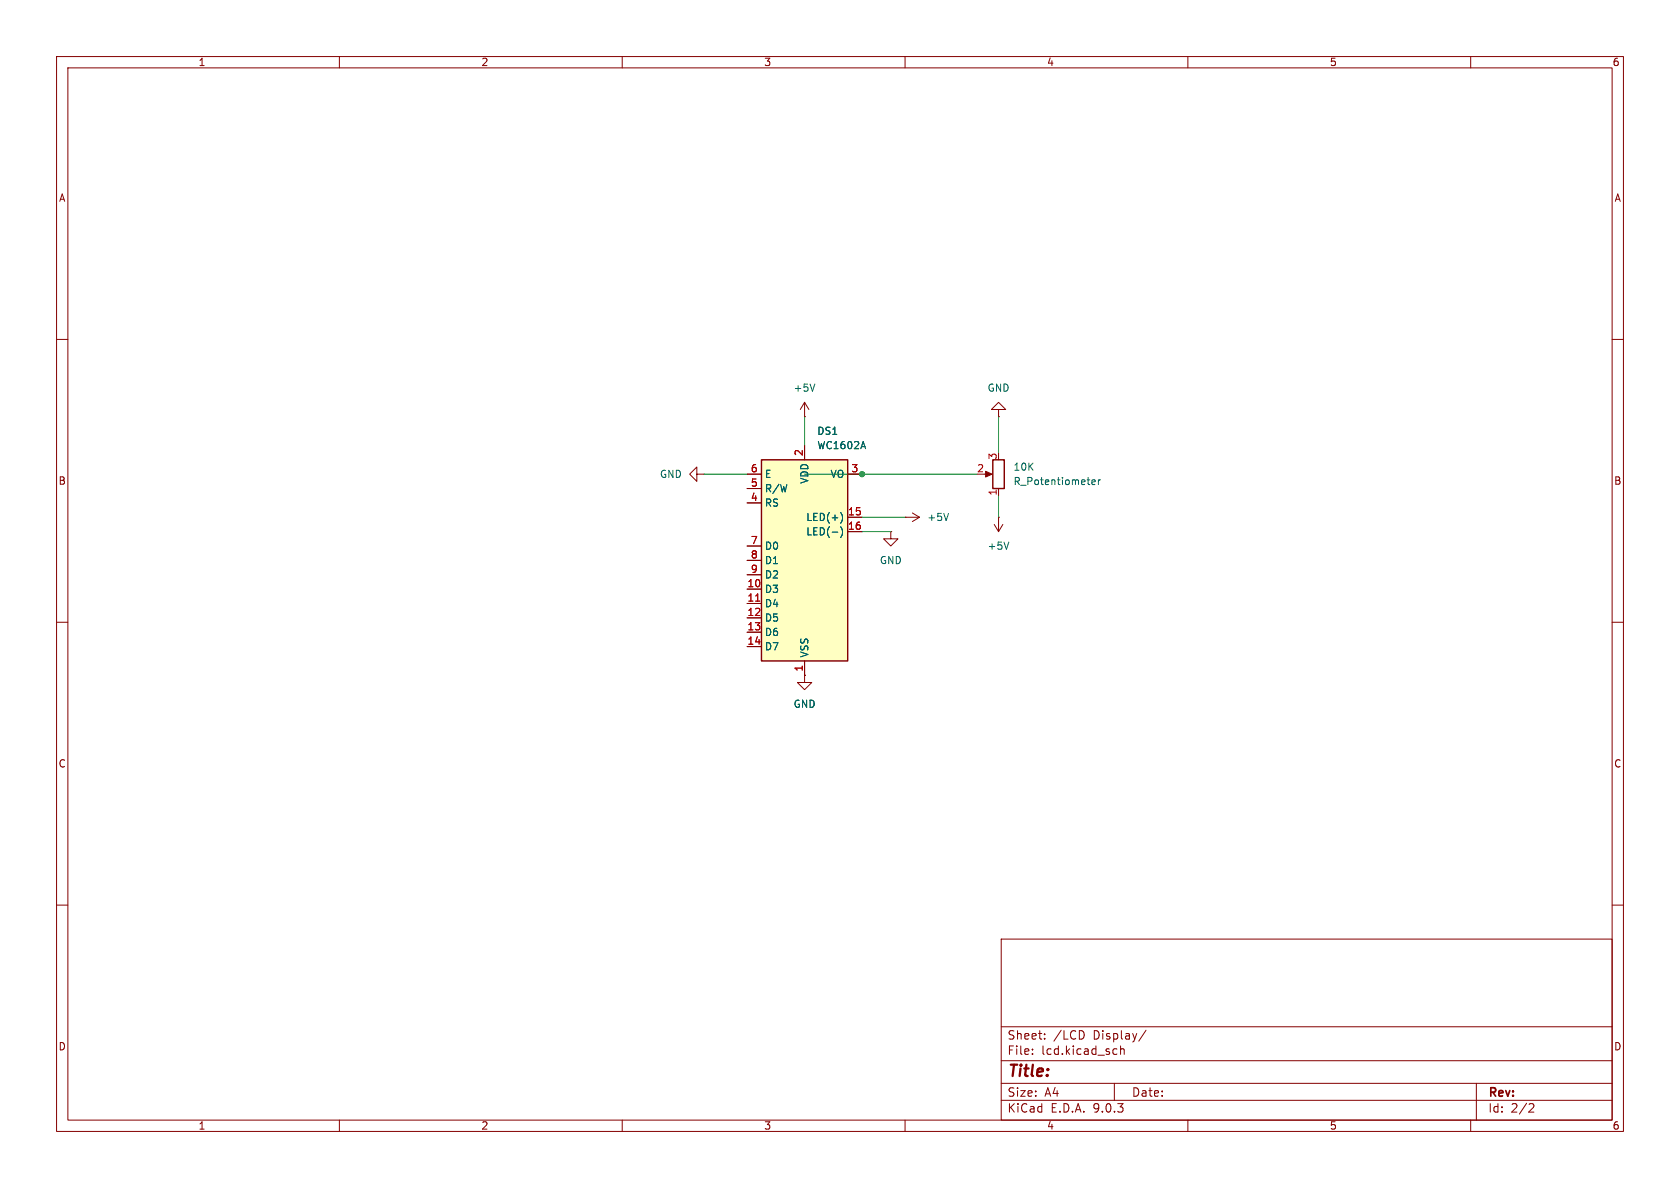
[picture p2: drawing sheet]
<svg xmlns="http://www.w3.org/2000/svg" width="297mm" height="210mm" viewBox="0 0 297 210" stroke-linecap="round" stroke-linejoin="round" font-family="sans-serif">
<g fill="none" stroke="#840000" stroke-width=".18">
<path d="M10 10h277v190h-277zM12 12h273v186h-273zM60 10v2M110 10v2M160 10v2M210 10v2M260 10v2M10 60h2M176.5 72.4h1.3l-1.3-1.3-1.2 1.3h1.2v1.3M176.5 73.7h.1M285 60h2M123.2 83.8v-1.2l-1.3 1.2 1.3 1.3v-1.3h1.3"/>
<path d="M124.5 83.8h.1M174 83.8h1M175.8 92.7l.7 1.3M176.5 91.4h.1M176.5 86.4v1.2M176.5 91.4v2.6M177.3 92.7l-.8 1.3M10 110h2M142.2 119.4v1.3h1.3l-1.3 1.2-1.2-1.2h1.2M142.2 119.4h.1M285 110h2M10 160h2"/>
<path d="M177 166h108v32h-108zM285 160h2M60 198v2M110 198v2M160 198v2M177 194.5h108M177 191.5h108M177 187.5h108M177 181.5h108M182.5 186.3v.1M182.5 185.5v.1M184.7 183.6v.1"/>
<path d="M184.7 182.8v.1M191.6 182.6v.7M197 191.5v3M197 185.4l.5 .1M197.5 186.3l-.5 .1M198.1 185.5l.2-.1 .4 .1v.9M198.1 184.9v1.5M202.6 182.1l-1.3 2M210 198v2M260 198v2M261 191.5v6.5M270.5 195.1l.5 .1 .2 .3-1 1.1h1"/>
</g>
<path d="M175.5 81.3h2v5.1h-2z" fill="none" stroke="#840000" stroke-width=".25"/>
<path d="M174.2 83.3l1.2 .5-1.2 .5z" fill="#840000" stroke="#840000" stroke-width=".18"/>
<path d="M178.3 95.8l-.4 1.3M193 85.2l.6-.1v-.2l-.4-.1-.2 .2 .1 .6h.5M194.2 84.8v.9M194.5 84.8l-.3 .3" fill="none" stroke="#006464" stroke-width=".18"/>
<path d="M134.6 81.3h15.3v35.5h-15.3z" fill="#ffffc2"/>
<path d="M134.6 81.3h15.3v35.5h-15.3z" fill="none" stroke="#840000" stroke-width=".25"/>
<g fill="none" stroke="#840000" stroke-width=".18">
<path d="M142.2 73.7h.1M142.2 71.1v2.6M142.2 78.7v2.6M142.2 71.1l-.7 1.3M142.2 71.1l.8 1.3M132.1 83.8h2.5M132.1 86.4h2.5M132.1 88.9h2.5M132.1 96.5h2.5M132.1 99.1h2.5M149.9 83.8h2.5M149.9 91.4h2.5"/>
<path d="M149.9 94h2.5M157.5 94v1.3h1.2l-1.2 1.2-1.3-1.2h1.3M157.5 94h.1M160 91.4h.1M160 91.4h2.6M161.3 90.7l1.3 .7M162.6 91.4l-1.3 .8M132.1 101.6h2.5M132.1 104.1h2.5M132.1 106.7h2.5M132.1 109.2h2.5M132.1 111.8h2.5"/>
<path d="M132.1 114.3h2.5M142.2 119.4h.1M142.2 116.8v2.6"/>
</g>
<path d="M133.6 106.3h.7" fill="none" stroke="#a90000" stroke-width=".18"/>
<path d="M144.1 67.9l-.5 1.3M148.6 90.6a1.46 1.46 0 0 1 0 1.9M148.6 93.1a1.46 1.46 0 0 1 0 1.9M167.7 90.7l-.4 1.3" fill="none" stroke="#006464" stroke-width=".18"/>
<path d="M142.2 73.7v5M176.5 73.7v6.3M124.5 83.8h7.6M142.2 83.8h30.5M152.4 91.4h7.6M152.4 94h5.1M176.5 87.6v3.8" fill="none" stroke="#009600" stroke-width=".18"/>
<circle cx="152.4" cy="83.8" r=".46" fill="#009600" stroke="#009600" stroke-width=".18"/>
<text font-size="2.8" fill="#840000" x="178" y="190.9">Title:</text>
<g font-size="2.1" fill="#840000">
<text x="178" y="184">Sheet:</text>
<text x="186.2" y="184">/LCD</text>
<text x="193.3" y="184">Display/</text>
<text x="178" y="186.7">File:</text>
<text x="184.1" y="186.7">lcd.kicad_sch</text>
<text x="178" y="196.9">KiCad</text>
<text x="178" y="194.1">Size:</text>
<text x="184.7" y="194.1">A4</text>
<text x="185.7" y="196.9">E.D.A.</text>
<text x="193.3" y="196.9">9.0.3</text>
<text x="200" y="194.1">Date:</text>
<text x="263" y="194.3">Rev:</text>
<text x="263" y="196.9">Id:</text>
<text x="267.1" y="196.9">2/2</text>
</g>
<g font-size="1.8" fill="#840000">
<text x="35" y="11.9">1</text>
<text x="85" y="11.9">2</text>
<text x="135" y="11.9">3</text>
<text x="185" y="11.9">4</text>
<text x="235" y="11.9">5</text>
<text x="285" y="11.9">6</text>
<text x="10.3" y="35.9">A</text>
<text x="285.3" y="35.9">A</text>
<text x="10.3" y="85.9">B</text>
<text x="285.3" y="85.9">B</text>
<text x="10.3" y="135.9">C</text>
<text x="285.3" y="135.9">C</text>
<text x="10.3" y="185.9">D</text>
<text x="285.3" y="185.9">D</text>
<text x="35" y="199.9">1</text>
<text x="85" y="199.9">2</text>
<text x="135" y="199.9">3</text>
<text x="185" y="199.9">4</text>
<text x="235" y="199.9">5</text>
<text x="285" y="199.9">6</text>
</g>
<g font-size="1.8" fill="#006464">
<text x="140.2" y="69.4">+5V</text>
<text x="174.5" y="69.4">GND</text>
<text x="144.4" y="77.1">DS1</text>
<text x="144.4" y="79.6">WC1602A</text>
<text x="179.1" y="83.4">10K</text>
<text x="116.6" y="84.7">GND</text>
<text x="135.1" y="84.7">E</text>
<text x="135.1" y="87.2">R/W</text>
<text x="135.1" y="89.8">RS</text>
<text x="143.1" y="85.6" transform="rotate(-90 143.1 85.6)">VDD</text>
<text x="146.7" y="84.7">VO</text>
<text x="179.1" y="86">R_Potentiometer</text>
<text x="142.4" y="92.3">LED(+)</text>
<text x="142.4" y="94.8">LED(-)</text>
<text x="163.8" y="92.3">+5V</text>
<text x="135.1" y="97.4">D0</text>
<text x="135.1" y="99.9">D1</text>
<text x="155.4" y="99.9">GND</text>
<text x="174.5" y="97.4">+5V</text>
<text x="135.1" y="102.5">D2</text>
<text x="135.1" y="105">D3</text>
<text x="135.1" y="107.5">D4</text>
<text x="135.1" y="110.1">D5</text>
<text x="135.1" y="112.6">D6</text>
<text x="135.1" y="115.2">D7</text>
<text x="143.1" y="116.3" transform="rotate(-90 143.1 116.3)">VSS</text>
<text x="140.2" y="125.3">GND</text>
</g>
<g font-size="1.8" fill="#a90000">
<text x="132.6" y="83.6">6</text>
<text x="142" y="80.7" transform="rotate(-90 142 80.7)">2</text>
<text x="150.4" y="83.6">3</text>
<text x="172.6" y="83.6">2</text>
<text x="176.3" y="81.4" transform="rotate(-90 176.3 81.4)">3</text>
<text x="132.6" y="86.1">5</text>
<text x="132.6" y="88.6">4</text>
<text x="176.3" y="87.7" transform="rotate(-90 176.3 87.7)">1</text>
<text x="149.8" y="91.2">15</text>
<text x="149.8" y="93.7">16</text>
<text x="132.6" y="96.3">7</text>
<text x="132.6" y="98.8">8</text>
<text x="132.6" y="101.3">9</text>
<text x="132" y="103.9">10</text>
<text x="132" y="106.4">11</text>
<text x="132" y="109">12</text>
<text x="132" y="111.5">13</text>
<text x="132" y="114">14</text>
<text x="142" y="118.8" transform="rotate(-90 142 118.8)">1</text>
</g>
</svg>
